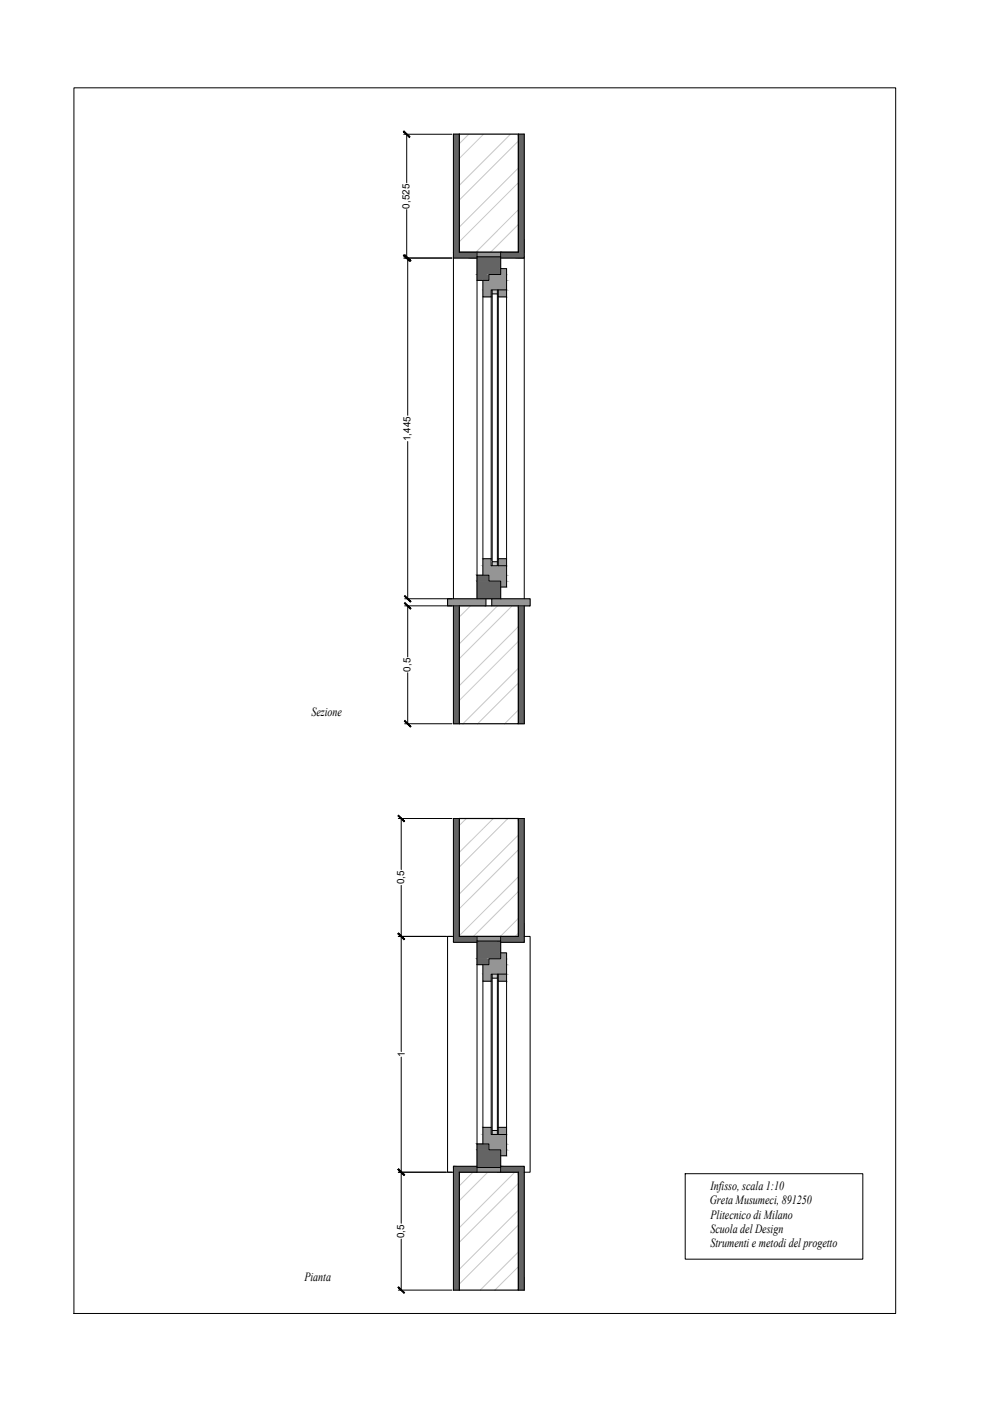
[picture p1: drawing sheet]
<svg xmlns="http://www.w3.org/2000/svg" width="420mm" height="594mm" viewBox="0 0 420 594" stroke-linecap="round" stroke-linejoin="round" font-family="sans-serif">
<!-- layer: A-ANNO-SCRN -->
<g fill="none" stroke="#c7c8ca" stroke-width=".42">
<path d="M198.8 56.9l-4.1 4M205 56.9l-10.3 10.3M216.5 56.9l-21.8 21.7M219.8 59.8l-25.1 25M219.8 77.5l-25.1 25M219.8 71.3l-25.1 25M219.8 95.2l-11.8 11.7M219.8 88.9l-18 18M219.8 106.6l-.3 .3M199.5 256.9l-4.8 4.7M210.9 256.9l-16.2 16.1M217.1 256.9l-22.4 22.4"/>
<path d="M219.8 272l-25.1 25M219.8 265.7l-25.1 25M219.8 289.7l-17.3 17.2M219.8 283.4l-23.5 23.5M219.8 301.1l-5.9 5.8M197.7 347.1l-3 2.9M209.1 347.1l-14.4 14.3M215.4 347.1l-20.7 20.6M219.8 354.1l-25.1 25M219.8 360.4l-25.1 24.9M219.8 378.1l-19.1 19M219.8 371.8l-25.1 25"/>
<path d="M219.8 395.7l-1.4 1.4M219.8 389.5l-7.7 7.6M200.5 497.1l-5.8 5.8M206.8 497.1l-12.1 12M218.2 497.1l-23.5 23.5M219.8 501.8l-25.1 25M219.8 519.5l-25.1 25M219.8 513.2l-25.1 25M219.8 537.2l-10 9.9M219.8 530.9l-16.2 16.2"/>
</g>
<!-- layer: muri sezionati -->
<path d="M194.7 56.9h25.1v50h-25.1zM194.7 256.9h25.1v50h-25.1zM194.7 347.1h25.1v50h-25.1zM194.7 497.1h25.1v50h-25.1z" fill="none" stroke="#000" stroke-width=".51"/>
<!-- layer: A-ANNO-SCRN -->
<g fill="#636466" stroke="#636466" stroke-width=".42">
<path d="M219.8 56.9l2.5 50v-50zM219.8 56.9l2.5 50h-2.5z"/>
<path d="M192.2 56.9l2.5 50v-50zM192.2 56.9l2.5 50h-2.5z"/>
<path d="M212.3 106.9l10 2v-2zM212.3 106.9l10 2h-10z"/>
<path d="M192.2 106.9l10 2v-2zM192.2 106.9l10 2h-10z"/>
<path d="M212.3 108.9l10 .5v-.5zM212.3 108.9l10 .5h-10z"/>
<path d="M192.2 108.9l10 .5v-.5zM192.2 108.9l10 .5h-10z"/>
<path d="M219.8 256.9l2.5 50v-50zM219.8 256.9l2.5 50h-2.5z"/>
<path d="M192.2 256.9l2.5 50v-50zM192.2 256.9l2.5 50h-2.5z"/>
<path d="M219.8 347.1l2.5 50v-50zM219.8 347.1l2.5 50h-2.5z"/>
<path d="M192.2 347.1l2.5 50v-50zM192.2 347.1l2.5 50h-2.5z"/>
<path d="M212.3 397.1l10 2v-2zM212.3 397.1l10 2h-10z"/>
<path d="M192.2 397.1l10 2v-2zM192.2 397.1l10 2h-10z"/>
<path d="M212.3 399.1l10 .5v-.5zM212.3 399.1l10 .5h-10z"/>
<path d="M192.2 399.1l10 .5v-.5zM192.2 399.1l10 .5h-10z"/>
<path d="M212.3 494.6l10 .5v-.5zM212.3 494.6l10 .5h-10z"/>
<path d="M192.2 494.6l10 .5v-.5zM192.2 494.6l10 .5h-10z"/>
<path d="M212.3 495.1l10 2v-2zM212.3 495.1l10 2h-10z"/>
<path d="M192.2 495.1l10 2v-2zM192.2 495.1l10 2h-10z"/>
<path d="M219.8 497.1l2.5 50v-50zM219.8 497.1l2.5 50h-2.5z"/>
<path d="M192.2 497.1l2.5 50v-50zM192.2 497.1l2.5 50h-2.5z"/>
<path d="M202.2 108.9l10.1 7.5v-7.5zM202.2 108.9l10.1 7.5h-10.1z"/>
<path d="M202.2 116.4l5.1 2.5v-2.5zM202.2 116.4l5.1 2.5h-5.1z"/>
<path d="M202.2 243.9l5.1 2.5v-2.5zM202.2 243.9l5.1 2.5h-5.1z"/>
<path d="M202.2 246.4l10.1 7.5v-7.5zM202.2 246.4l10.1 7.5h-10.1z"/>
<path d="M202.2 399.1l10.1 7.5v-7.5zM202.2 399.1l10.1 7.5h-10.1z"/>
<path d="M202.2 406.6l5.1 2.5v-2.5zM202.2 406.6l5.1 2.5h-5.1z"/>
<path d="M202.2 485.1l5.1 2.5v-2.5zM202.2 485.1l5.1 2.5h-5.1z"/>
<path d="M202.2 487.6l10.1 7.5v-7.5zM202.2 487.6l10.1 7.5h-10.1z"/>
</g>
<g fill="#939598" stroke="#939598" stroke-width=".42">
<path d="M202.2 106.9l10.1 2v-2zM202.2 106.9l10.1 2h-10.1z"/>
<path d="M202.2 397.1l10.1 2v-2zM202.2 397.1l10.1 2h-10.1z"/>
<path d="M202.2 495.1l10.1 2v-2zM202.2 495.1l10.1 2h-10.1z"/>
<path d="M208.5 253.9l16.3 3v-3zM208.5 253.9l16.3 3h-16.3z"/>
<path d="M189.8 253.9l16.2 3v-3zM189.8 253.9l16.2 3h-16.2z"/>
<path d="M212.3 113.9l2.5 2.5v-2.5zM212.3 113.9l2.5 2.5h-2.5z"/>
<path d="M207.3 116.4l7.5 2.5v-2.5zM207.3 116.4l7.5 2.5h-7.5z"/>
<path d="M204.7 118.9l10.1 4v-4zM204.7 118.9l10.1 4h-10.1z"/>
<path d="M204.7 122.9l3.6 3v-3zM204.7 122.9l3.6 3h-3.6z"/>
<path d="M204.7 236.9l3.6 3v-3zM204.7 236.9l3.6 3h-3.6z"/>
<path d="M204.7 239.9l10.1 4v-4zM204.7 239.9l10.1 4h-10.1z"/>
<path d="M207.3 243.9l7.5 2.5v-2.5zM207.3 243.9l7.5 2.5h-7.5z"/>
<path d="M212.3 246.4l2.5 2.5v-2.5zM212.3 246.4l2.5 2.5h-2.5z"/>
<path d="M212.3 404.1l2.5 2.5v-2.5zM212.3 404.1l2.5 2.5h-2.5z"/>
<path d="M207.3 406.6l7.5 2.5v-2.5zM207.3 406.6l7.5 2.5h-7.5z"/>
<path d="M204.7 409.1l10.1 4v-4zM204.7 409.1l10.1 4h-10.1z"/>
<path d="M204.7 413.1l3.6 3v-3zM204.7 413.1l3.6 3h-3.6z"/>
<path d="M204.7 478.1l3.6 3v-3zM204.7 478.1l3.6 3h-3.6z"/>
<path d="M204.7 481.1l10.1 4v-4zM204.7 481.1l10.1 4h-10.1z"/>
<path d="M207.3 485.1l7.5 2.5v-2.5zM207.3 485.1l7.5 2.5h-7.5z"/>
<path d="M212.3 487.6l2.5 2.5v-2.5zM212.3 487.6l2.5 2.5h-2.5z"/>
<path d="M211.3 122.9l3.5 3v-3zM211.3 122.9l3.5 3h-3.5z"/>
<path d="M211.3 236.9l3.5 3v-3zM211.3 236.9l3.5 3h-3.5z"/>
<path d="M211.3 413.1l3.5 3v-3zM211.3 413.1l3.5 3h-3.5z"/>
<path d="M211.3 478.1l3.5 3v-3zM211.3 478.1l3.5 3h-3.5z"/>
</g>
<!-- layer: lastre sezionate -->
<path d="M194.7 256.9h-4.9v-3h16.2v3M208.5 256.9v-3h16.3v3h-5" fill="none" stroke="#000" stroke-width=".42"/>
<!-- layer: buco muro -->
<path d="M192.2 109.4v144.5M202.2 118.9v125M222.3 109.4v144.5M204.7 125.9v111M214.8 125.9v111M206 253.9h2.5M192.2 397.1h-2.4v100h2.4M222.3 397.1h2.5v100h-2.5M202.2 409.1v76M204.7 416.1v62M214.8 416.1v62" fill="none" stroke="#000" stroke-width=".42"/>
<!-- layer: controtelaio sezione -->
<g fill="none" stroke="#000" stroke-width=".42">
<path d="M194.7 56.9h-2.5v52.5h10M219.8 56.9h2.5v52.5h-10M202.2 106.9v2h10.1v-2M208.3 125.9v111M208.7 122.9v117M208.7 124.6h2.2M210.9 122.9v117M211.3 125.9v111M208.7 238.2h2.2M192.2 256.9v50h2.5M222.3 256.9v50h-2.5M194.7 347.1h-2.5v52.5h10"/>
<path d="M219.8 347.1h2.5v52.5h-10M202.2 397.1v2h10.1v-2M208.3 416.1v62M208.7 413.1v68M208.7 414.8h2.2M210.9 413.1v68M211.3 416.1v62M208.7 479.4h2.2M202.2 497.1v-2h10.1v2M202.2 494.6h-10v52.5h2.5M212.3 494.6h10v52.5h-2.5"/>
</g>
<!-- layer: telaio sezione -->
<path d="M202.2 108.9v10h5.1v-2.5h5v-7.5M212.3 113.9h2.5v9h-6.5v3h-3.6v-7M211.3 122.9v3h3.5v-3M211.3 239.9v-3h3.5v3M202.2 253.9v-10h5.1v2.5h5v7.5M204.7 243.9v-7h3.6v3h6.5v9h-2.5M202.2 399.1v10h5.1v-2.5h5v-7.5M211.3 413.1v3h3.5v-3M212.3 404.1h2.5v9h-6.5v3h-3.6v-7M202.2 495.1v-10h5.1v2.5h5v7.5M204.7 485.1v-7h3.6v3h6.5v9h-2.5M211.3 481.1v-3h3.5v3" fill="none" stroke="#000" stroke-width=".42"/>
<!-- layer: A-ANNO-SCRN -->
<g fill="#c7c8ca" stroke="#c7c8ca" stroke-width=".42">
<path d="M208.7 122.9l2.2 1.7v-1.7zM208.7 122.9l2.2 1.7h-2.2z"/>
<path d="M208.7 238.2l2.2 1.7v-1.7zM208.7 238.2l2.2 1.7h-2.2z"/>
<path d="M208.7 413.1l2.2 1.7v-1.7zM208.7 413.1l2.2 1.7h-2.2z"/>
<path d="M208.7 479.4l2.2 1.7v-1.7zM208.7 479.4l2.2 1.7h-2.2z"/>
</g>
<!-- layer: 0 -->
<g fill="none" stroke="#000" stroke-width=".42">
<path d="M31.3 37.2h348.4v519.8h-348.4zM171.2 56.9h20.4M172.4 56.9v20.6M172.4 88.9v20.5M171.2 109.4h20.4M172.9 109.4v66.7M172.9 187.2v66.7M171.6 253.9h20M171.6 256.9h20M172.9 256.9v21.6M172.9 285.3v21.6M171.6 306.9h20"/>
<path d="M168.9 347.1h22.7M170.1 347.1v21.6M170.1 375.4v70.5M168.9 397.1h22.7M170.1 448.3v70.4M168.9 497.1h22.7M290.5 497.7h75.3v36.2h-75.3zM170.1 525.4v21.7M168.9 547.1h22.7"/>
</g>
<g fill="#000" stroke="#000" stroke-width=".42">
<path d="M171 55.8l2.5 2.5 .3-.3zM171.3 55.5l2.5 2.5-2.8-2.2z"/>
<path d="M171.3 108l-.3 .3 2.8 2.2zM171 108.3l2.8 2.2-.3 .3z"/>
<path d="M171.5 108.3l2.5 2.5 .2-.3zM171.7 108l2.5 2.5-2.7-2.2z"/>
<path d="M171.7 252.5l-.2 .3 2.7 2.2zM171.5 252.8l2.7 2.2-.2 .3z"/>
<path d="M171.5 255.8l2.5 2.5 .2-.3zM171.7 255.5l2.5 2.5-2.7-2.2z"/>
<path d="M171.7 305.5l-.2 .3 2.7 2.2zM171.5 305.8l2.7 2.2-.2 .3z"/>
<path d="M168.8 345.9l2.5 2.5 .2-.2zM168.8 345.9l.2-.2 2.5 2.5z"/>
<path d="M169 395.7l-.2 .2 2.7 2.3zM168.8 395.9l2.7 2.3-.2 .2z"/>
<path d="M168.8 395.9l2.5 2.5 .2-.2zM168.8 395.9l.2-.2 2.5 2.5z"/>
<path d="M168.8 495.9l2.7 2.3-2.5-2.5zM168.8 495.9l2.7 2.3-.2 .2z"/>
<path d="M168.8 495.9l2.5 2.5 .2-.2zM168.8 495.9l.2-.2 2.5 2.5z"/>
<path d="M168.8 545.9l2.7 2.3-2.5-2.5zM168.8 545.9l2.7 2.3-.2 .2z"/>
</g>
<g font-size="5.3">
<text x="132" y="303.4">Sezione</text>
<text x="301.2" y="504.6">Infisso, scala 1:10</text>
<text x="300.9" y="510.7">Greta Musumeci, 891250</text>
<text x="301.2" y="516.7">Plitecnico di Milano</text>
<text x="301.2" y="522.8">Scuola del Design</text>
<text x="301.2" y="528.9">Strumenti e metodi del progetto</text>
<text x="129" y="543">Pianta</text>
</g>
<g font-size="4.2">
<text x="173.6" y="88.4" transform="rotate(-90 173.6 88.4)">0,525</text>
<text x="174" y="187.1" transform="rotate(-90 174 187.1)">1,445</text>
<text x="174" y="284.8" transform="rotate(-90 174 284.8)">0,5</text>
<text x="171.3" y="375" transform="rotate(-90 171.3 375)">0,5</text>
<text x="171.6" y="448.1" transform="rotate(-90 171.6 448.1)">1</text>
<text x="171.3" y="525" transform="rotate(-90 171.3 525)">0,5</text>
</g>
</svg>
